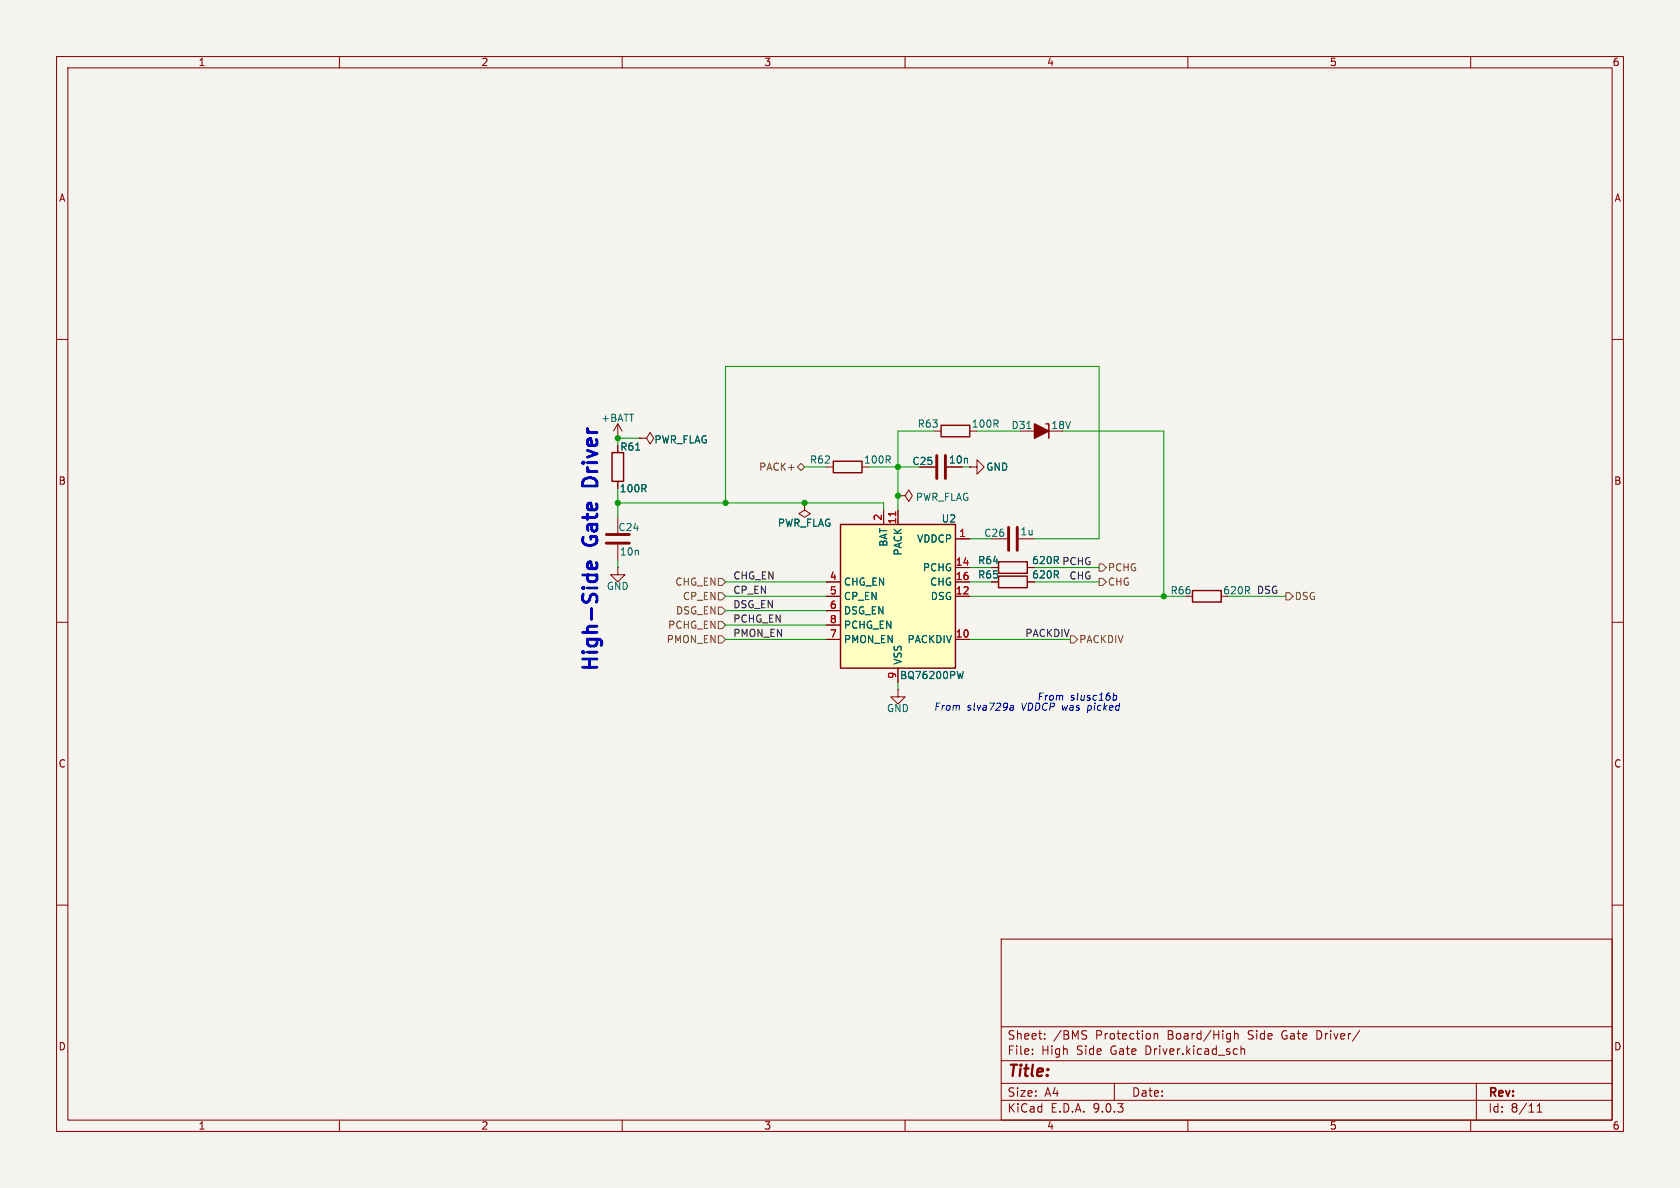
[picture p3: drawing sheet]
<svg xmlns="http://www.w3.org/2000/svg" width="297mm" height="210mm" viewBox="0 0 297 210" stroke-linecap="round" stroke-linejoin="round" font-family="sans-serif">
<path d="M0 0h297v210h-297z" fill="#f5f4ef" stroke="#f5f4ef" stroke-width=".18"/>
<g fill="none" stroke="#840000" stroke-width=".18">
<path d="M10 10h277v190h-277zM12 12h273v186h-273zM60 10v2M110 10v2M160 10v2M210 10v2M260 10v2M10 60h2M109.2 77.5h.1M109.2 74.9l-.7 1.3M109.2 74.9l.8 1.3M109.2 74.9v2.6"/>
<path d="M113 77.5h1.3l.6-1 .7 1-.7 1-.6-1M113 77.5h.1M285 60h2M109.2 85.1v1.3M146 82.6h1.3M158.7 87.6h1.3l.7-1 .6 1-.6 1-.7-1M158.7 87.6h.1M171.4 82.6h1.3v-1.3l1.3 1.3-1.3 1.2v-1.2M171.4 82.6h.1M10 110h2M285 110h2M158.7 121.9v1.3h1.3l-1.3 1.3-1.2-1.3h1.2"/>
<path d="M158.7 121.9h.1M10 160h2M177 166h108v32h-108zM285 160h2M60 198v2M110 198v2M160 198v2M177 194.5h108M177 191.5h108M177 187.5h108M177 181.5h108M182.5 186.3v.1"/>
<path d="M182.5 185.5v.1M184.7 183.6v.1M184.7 182.8v.1M191.9 182.2l.2 .1M192 183.1l.1 .2-.1 .3M197 191.5v3M204 182.7v1M204 182.8l.2-.1 .4 .1 .1 .9M210 198v2M218.2 182.8l.3-.1 .3 .1 .1 .9M218.2 182.2v1.5M219.4 184.9v1.5"/>
<path d="M219.4 185.5l.2-.1 .4 .1v.9M240.4 182.1l-1.3 2M260 198v2M261 191.5v6.5M271.7 196.6h.9M271.7 195.5l.5-.4v1.5"/>
</g>
<path d="M108.2 80h2v5.1h-2zM147.3 81.5h5.1v2.1h-5.1z" fill="none" stroke="#840000" stroke-width=".25"/>
<path d="M112.4 79.6h.7" fill="none" stroke="#006464" stroke-width=".18"/>
<path d="M148.6 92.7h20.3v25.4h-20.3z" fill="#ffffc2"/>
<path d="M166.4 75.2h5v2h-5zM184.9 74.9h.5v2.6M148.6 92.7h20.3v25.4h-20.3zM176.5 99.3h5.1v2h-5.1zM176.5 101.9h5.1v2h-5.1zM210.8 104.4h5.1v2h-5.1z" fill="none" stroke="#840000" stroke-width=".25"/>
<g fill="none" stroke="#840000" stroke-width=".18">
<path d="M113 77.5h.1M165.1 76.2h1.3M180.3 76.2h5.1M109.2 85.1v1.3M109.2 91.4v2.8M109.2 96.3v2.8M142.2 88.9v1.3l1.1 .6-1.1 .6-1-.6 1-.6M142.2 88.9h.1M156.2 90.2v2.5M158.7 90.2v2.5M162.6 82.6h2.8M168.9 95.3h2.5"/>
<path d="M171.4 82.6h.1M175.3 95.3h2.8M180.1 95.3h2.8M109.2 100.3v1.3h1.3l-1.3 1.3-1.3-1.3h1.3M109.2 100.3h.1M146 102.9h2.6M146 105.4h2.6M146 108h2.6M146 110.5h2.6M146 113h2.6M158.7 118.1v2.6M168.9 102.9h2.5"/>
<path d="M168.9 105.4h2.5M168.9 113h2.5M168.9 100.3h2.5M181.6 102.9h1.3M181.6 100.3h1.3M209.5 105.4h1.3"/>
</g>
<path d="M158.3 90.5v.7" fill="none" stroke="#a90000" stroke-width=".18"/>
<path d="M112.4 79.6h.7M181.5 75.8h.8M170.3 118.7l-.3 1.3-.2-.9" fill="none" stroke="#006464" stroke-width=".18"/>
<path d="M107.2 94.5h4.1M107.2 96h4.1M165.6 80.5v4.1M167.1 80.5v4.1M178.3 93.2v4.1M179.8 93.2v4.1" fill="none" stroke="#840000" stroke-width=".51"/>
<path d="M182.9 74.9l2.5 1.3-2.5 1.3z" fill="#840000" stroke="#840000" stroke-width=".25"/>
<path d="M141 82.6l.6-.7 .6 .7-.6 .6zM194.3 99.7h.6l.7 .6-.7 .7h-.6zM127 112.4h.6l.7 .6-.7 .7h-.6zM127 107.3h.6l.7 .7-.7 .6h-.6zM127 109.9h.6l.7 .6-.7 .6h-.6zM127 102.2h.6l.7 .7-.7 .6h-.6zM127 104.8h.6l.7 .6-.7 .6h-.6zM189.2 112.4h.7l.6 .6-.6 .7h-.7zM194.3 102.2h.6l.7 .7-.7 .6h-.6zM227.3 104.8h.7l.6 .6-.6 .6h-.7z" fill="none" stroke="#725600" stroke-width=".18"/>
<g fill="none" stroke="#009600" stroke-width=".18">
<path d="M113 77.5h-3.8v1.2M165.1 76.2h-6.4v14M172.7 76.2h7.6M188 76.2h17.7v29.2M109.2 88.9h47v1.3M109.2 86.4v5M109.2 99.1v1.2M128.3 88.9v-24.1h66v30.5h-11.4M142.2 82.6h3.8M153.7 82.6h8.9M170.2 82.6h1.2M171.4 95.3h3.9"/>
<path d="M128.3 113h17.7M128.3 102.9h17.7M128.3 105.4h17.7M128.3 110.5h17.7M128.3 108h17.7M171.4 113h17.8M171.4 100.3h3.9M171.4 102.9h3.9M171.4 105.4h38.1M182.9 100.3h11.4M182.9 102.9h11.4M217.2 105.4h10.1"/>
<path d="M158.7 120.7v1.2"/>
</g>
<path d="M178.6 125.5h.5M178.6 124.8h.5v.8M179.2 125l-.6 .1M196.8 123h.5l.1 .5-.3 .3-.3-.1M196.9 122.5l-.1 1.3" fill="none" stroke="#0000c2" stroke-width=".18"/>
<path d="M105.4 99.5l.1 .7-.3 .3h-1l-.2-.1-.2-.2 .2-.7 .5-.2 .2 1.2" fill="none" stroke="#0000c2" stroke-width=".51"/>
<g fill="#009600" stroke="#009600" stroke-width=".18">
<circle cx="109.2" cy="77.5" r=".46"/>
<circle cx="158.7" cy="82.6" r=".46"/>
<circle cx="158.7" cy="87.6" r=".46"/>
<circle cx="128.3" cy="88.9" r=".46"/>
<circle cx="142.2" cy="88.9" r=".46"/>
<circle cx="109.2" cy="88.9" r=".46"/>
<circle cx="205.7" cy="105.4" r=".46"/>
</g>
<g font-size="3.5" fill="#0000c2">
<text x="106.4" y="85" transform="rotate(-90 106.4 85)">Driver</text>
<text x="106.4" y="96.4" transform="rotate(-90 106.4 96.4)">Gate</text>
<text x="106.4" y="119.1" transform="rotate(-90 106.4 119.1)">High-Side</text>
</g>
<text font-size="2.8" fill="#840000" x="178" y="190.9">Title:</text>
<g font-size="2.1" fill="#840000">
<text x="178" y="184">Sheet:</text>
<text x="186.2" y="184">/BMS</text>
<text x="193.7" y="184">Protection</text>
<text x="206.5" y="184">Board/High</text>
<text x="220.9" y="184">Side</text>
<text x="227" y="184">Gate</text>
<text x="233.3" y="184">Driver/</text>
<text x="178" y="186.7">File:</text>
<text x="184.1" y="186.7">High</text>
<text x="190.4" y="186.7">Side</text>
<text x="196.5" y="186.7">Gate</text>
<text x="202.8" y="186.7">Driver.kicad_sch</text>
<text x="178" y="196.9">KiCad</text>
<text x="178" y="194.1">Size:</text>
<text x="184.7" y="194.1">A4</text>
<text x="185.7" y="196.9">E.D.A.</text>
<text x="193.3" y="196.9">9.0.3</text>
<text x="200" y="194.1">Date:</text>
<text x="263" y="194.3">Rev:</text>
<text x="263" y="196.9">Id:</text>
<text x="267.1" y="196.9">8/11</text>
</g>
<g font-size="1.8" fill="#840000">
<text x="35" y="11.9">1</text>
<text x="85" y="11.9">2</text>
<text x="135" y="11.9">3</text>
<text x="185" y="11.9">4</text>
<text x="235" y="11.9">5</text>
<text x="285" y="11.9">6</text>
<text x="10.3" y="35.9">A</text>
<text x="285.3" y="35.9">A</text>
<text x="109.6" y="79.9">R61</text>
<text x="167.7" y="82.1">10n</text>
<text x="10.3" y="85.9">B</text>
<text x="285.3" y="85.9">B</text>
<text x="172.8" y="99.9">R64</text>
<text x="172.8" y="102.5">R65</text>
<text x="10.3" y="135.9">C</text>
<text x="285.3" y="135.9">C</text>
<text x="10.3" y="185.9">D</text>
<text x="285.3" y="185.9">D</text>
<text x="35" y="199.9">1</text>
<text x="85" y="199.9">2</text>
<text x="135" y="199.9">3</text>
<text x="185" y="199.9">4</text>
<text x="235" y="199.9">5</text>
<text x="285" y="199.9">6</text>
</g>
<g font-size="1.8" fill="#006464">
<text x="106.2" y="74.8">+BATT</text>
<text x="162.1" y="75.8">R63</text>
<text x="171.7" y="75.8">100R</text>
<text x="178.7" y="76">D31</text>
<text x="185.8" y="76">18V</text>
<text x="115.6" y="78.6">PWR_FLAG</text>
<text x="143.1" y="82.1">R62</text>
<text x="152.6" y="82.1">100R</text>
<text x="161.2" y="82.4">C25</text>
<text x="174.3" y="83.4">GND</text>
<text x="109.5" y="87.2">100R</text>
<text x="161.8" y="88.7">PWR_FLAG</text>
<text x="109.2" y="94.1">C24</text>
<text x="137.4" y="93.3">PWR_FLAG</text>
<text x="166.4" y="92.6">U2</text>
<text x="173.9" y="95.1">C26</text>
<text x="180.3" y="94.8">1u</text>
<text x="109.5" y="98.4">10n</text>
<text x="157.1" y="96.7" transform="rotate(-90 157.1 96.7)">BAT</text>
<text x="159.6" y="98.3" transform="rotate(-90 159.6 98.3)">PACK</text>
<text x="162" y="96.1">VDDCP</text>
<text x="163.1" y="101.2">PCHG</text>
<text x="182.4" y="99.9">620R</text>
<text x="107.2" y="104.5">GND</text>
<text x="149.1" y="103.7">CHG_EN</text>
<text x="149.1" y="106.3">CP_EN</text>
<text x="164.3" y="103.7">CHG</text>
<text x="164.4" y="106.3">DSG</text>
<text x="182.4" y="102.5">620R</text>
<text x="206.8" y="105.3">R66</text>
<text x="216.1" y="105.3">620R</text>
<text x="149.1" y="108.8">DSG_EN</text>
<text x="149.1" y="111.4">PCHG_EN</text>
<text x="149.1" y="113.9">PMON_EN</text>
<text x="160.3" y="113.9">PACKDIV</text>
<text x="159.6" y="117.6" transform="rotate(-90 159.6 117.6)">VSS</text>
<text x="159" y="120.2">BQ76200PW</text>
<text x="156.7" y="126.1">GND</text>
</g>
<g font-size="1.8" fill="#725600">
<text x="134.1" y="83.4">PACK+</text>
<text x="195.8" y="101.2">PCHG</text>
<text x="119.3" y="103.7">CHG_EN</text>
<text x="120.6" y="106.3">CP_EN</text>
<text x="195.8" y="103.7">CHG</text>
<text x="228.8" y="106.3">DSG</text>
<text x="117.8" y="113.9">PMON_EN</text>
<text x="118" y="111.4">PCHG_EN</text>
<text x="119.4" y="108.8">DSG_EN</text>
<text x="190.7" y="113.9">PACKDIV</text>
</g>
<g font-size="1.8" fill="#a90000">
<text x="156" y="92.1" transform="rotate(-90 156 92.1)">2</text>
<text x="158.5" y="92.8" transform="rotate(-90 158.5 92.8)">11</text>
<text x="169.5" y="95">1</text>
<text x="168.9" y="100.1">14</text>
<text x="146.6" y="102.6">4</text>
<text x="146.6" y="105.2">5</text>
<text x="146.6" y="107.7">6</text>
<text x="168.9" y="102.6">16</text>
<text x="168.9" y="105.2">12</text>
<text x="146.6" y="110.2">8</text>
<text x="146.6" y="112.8">7</text>
<text x="168.9" y="112.8">10</text>
<text x="158.5" y="120.1" transform="rotate(-90 158.5 120.1)">9</text>
</g>
<g font-size="1.8" fill="#0f0f0f">
<text x="182.4" y="99.9">620R PCHG</text>
<text x="129.5" y="102.5">CHG_EN</text>
<text x="129.5" y="105.1">CP_EN</text>
<text x="129.5" y="107.6">DSG_EN</text>
<text x="189" y="102.5">CHG</text>
<text x="222.1" y="105.1">DSG</text>
<text x="129.5" y="112.7">PMON_EN</text>
<text x="129.5" y="110.1">PCHG_EN</text>
<text x="181.2" y="112.7">PACKDIV</text>
</g>
<g font-size="1.8" fill="#0000c2">
<text x="165" y="125.8">From</text>
<text x="170.9" y="125.8">slva729a</text>
<text x="180.7" y="125.8">VDDCP was</text>
<text x="183.3" y="124.1">From</text>
<text x="189.2" y="124.1">slusc16b</text>
<text x="192.7" y="125.8">picked</text>
</g>
</svg>
